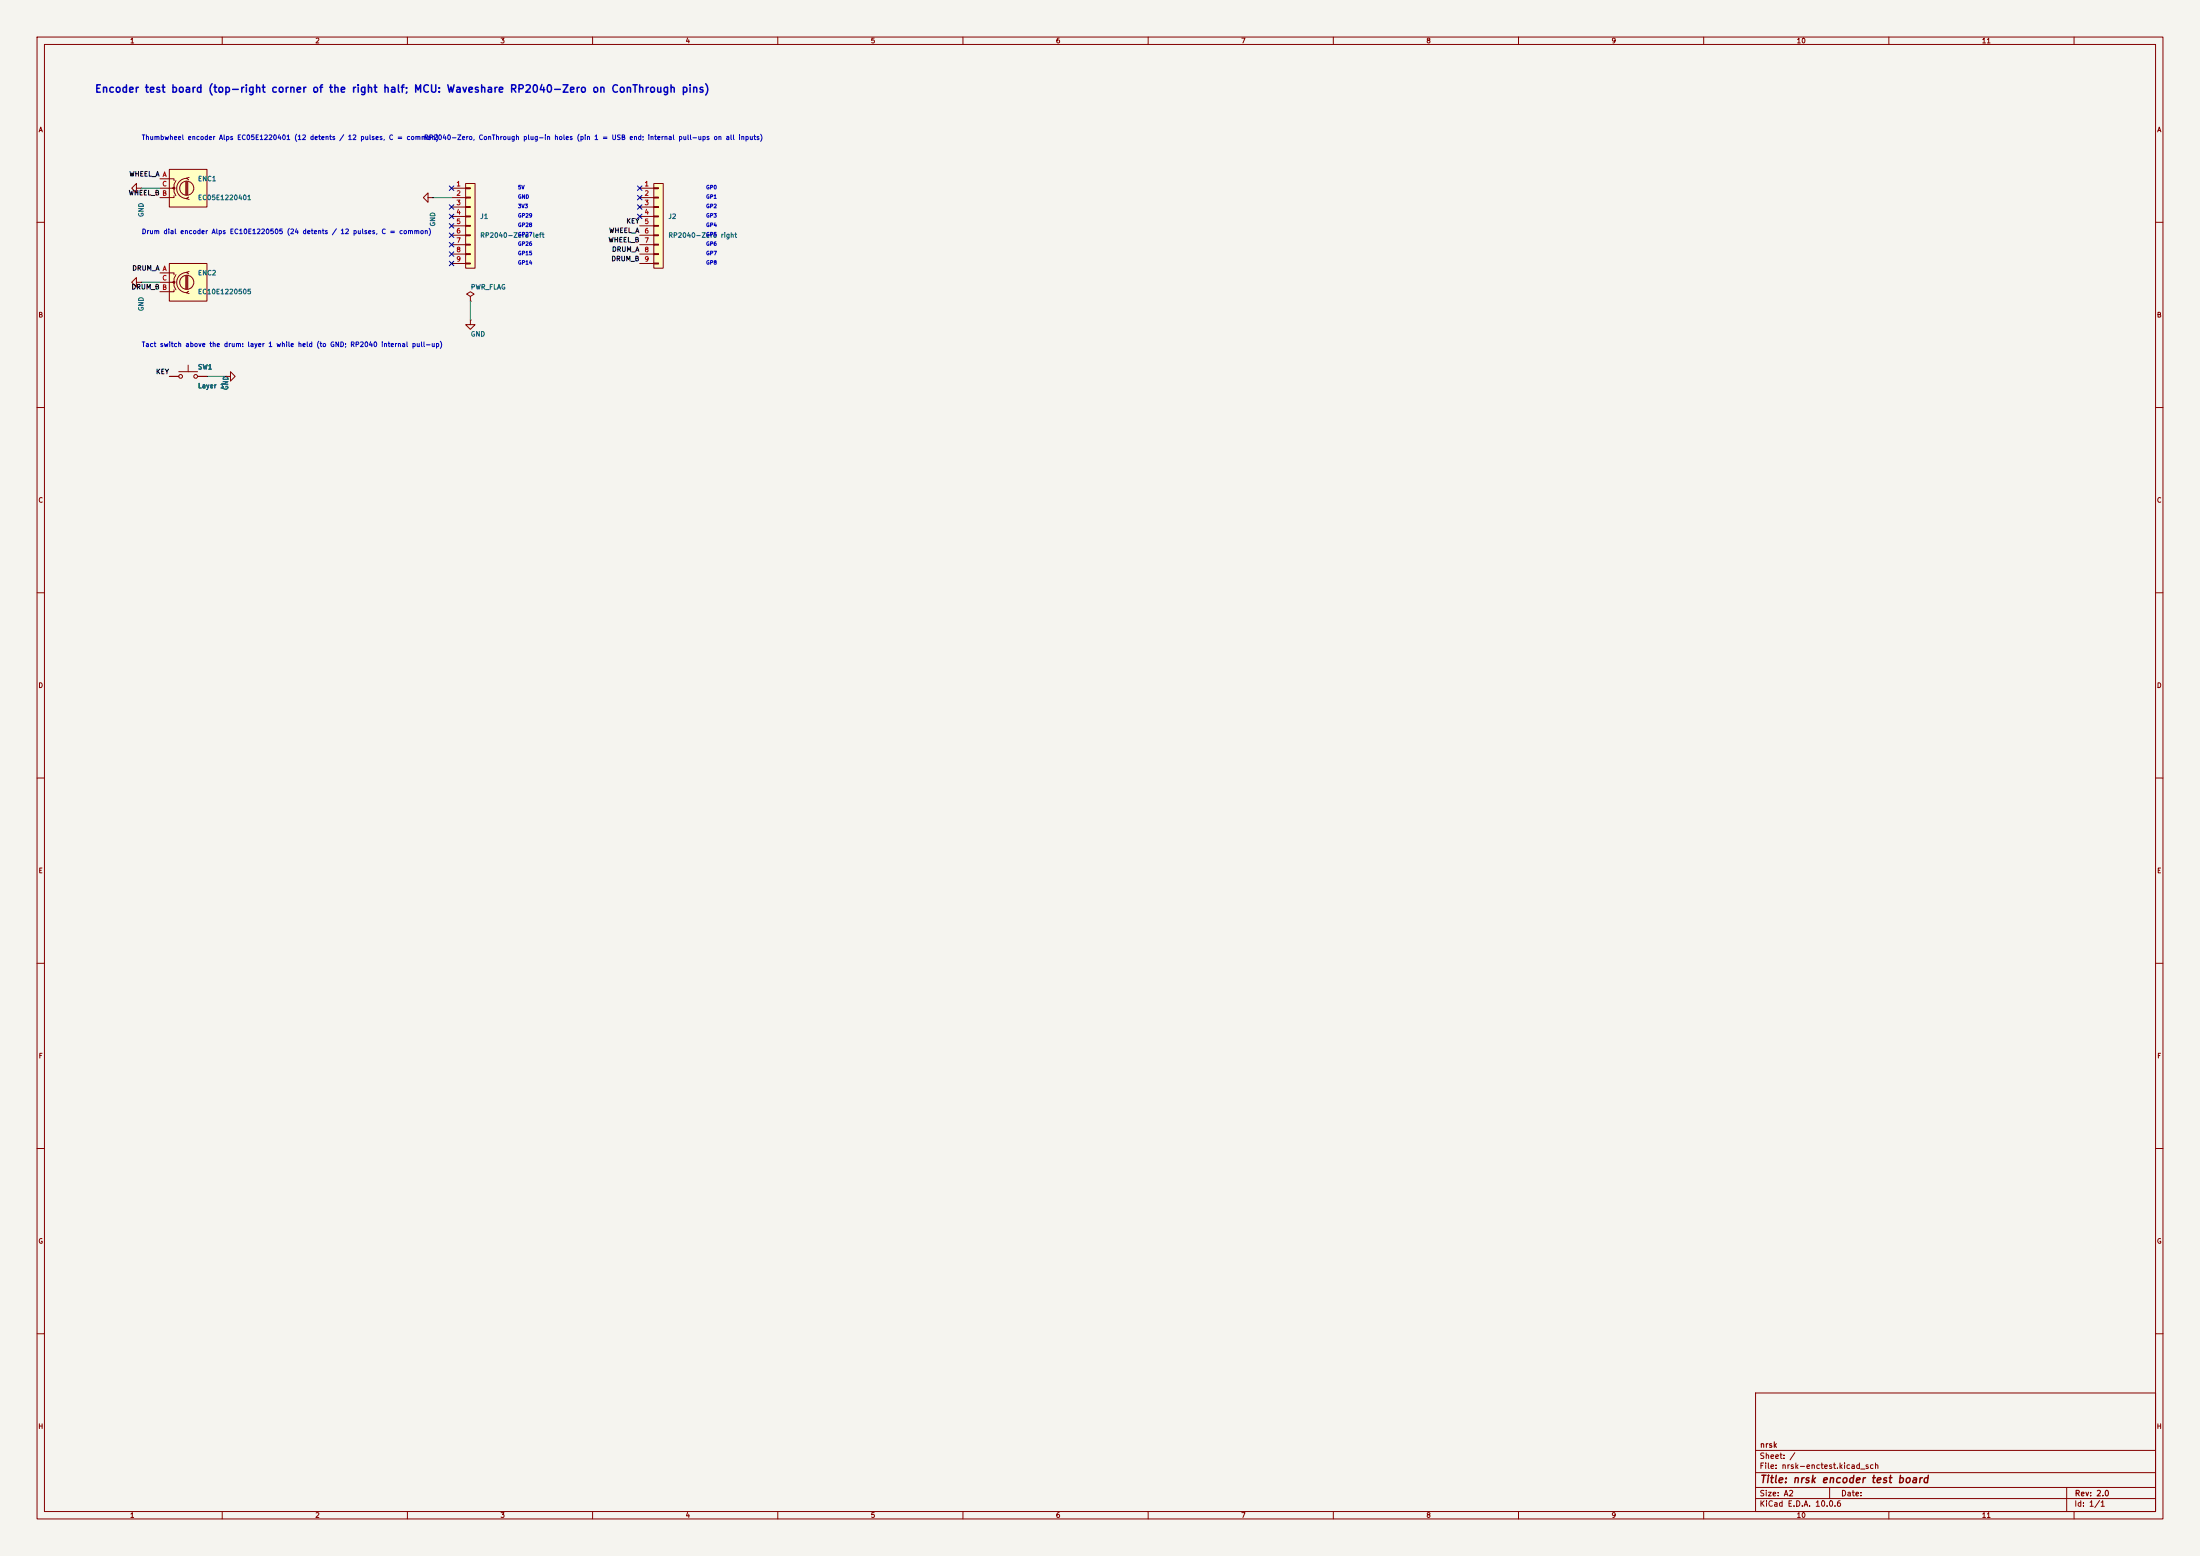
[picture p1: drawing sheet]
(kicad_sch
 (version 20250114)
 (generator "eeschema")
 (generator_version "9.0")
 (paper "A2")
 (title_block (title "nrsk encoder test board") (rev "2.0") (company "nrsk"))
 (lib_symbols
  (symbol "Device:RotaryEncoder"
  (pin_names
   (offset 0.254) (hide yes))
  (exclude_from_sim no)
  (in_bom yes)
  (on_board yes)
  (in_pos_files yes)
  (duplicate_pin_numbers_are_jumpers no)
  (property "Reference" "SW" (at 0 6.604 0) (show_name no) (do_not_autoplace no) (effects (font (size 1.27 1.27))))
  (property "Value" "RotaryEncoder" (at 0 -6.604 0) (show_name no) (do_not_autoplace no) (effects (font (size 1.27 1.27))))
  (property "Footprint" "" (at -3.81 4.064 0) (show_name no) (do_not_autoplace no) (hide yes) (effects (font (size 1.27 1.27))))
  (property "Datasheet" "" (at 0 6.604 0) (show_name no) (do_not_autoplace no) (hide yes) (effects (font (size 1.27 1.27))))
  (property "Description" "Rotary encoder, dual channel, incremental quadrate outputs" (at 0 0 0) (show_name no) (do_not_autoplace no) (hide yes) (effects (font (size 1.27 1.27))))
  (symbol "RotaryEncoder_0_1"
   (rectangle (start -5.08 5.08) (end 5.08 -5.08) (stroke (width 0.254) (type default)) (fill (type background)))
   (polyline (pts (xy -5.08 2.54) (xy -3.81 2.54) (xy -3.81 2.032)) (stroke (width 0) (type default)) (fill (type none)))
   (polyline (pts (xy -5.08 0) (xy -3.81 0) (xy -3.81 -1.016) (xy -3.302 -2.032)) (stroke (width 0) (type default)) (fill (type none)))
   (polyline (pts (xy -5.08 -2.54) (xy -3.81 -2.54) (xy -3.81 -2.032)) (stroke (width 0) (type default)) (fill (type none)))
   (polyline (pts (xy -4.318 0) (xy -3.81 0) (xy -3.81 1.016) (xy -3.302 2.032)) (stroke (width 0) (type default)) (fill (type none)))
   (circle (center -3.81 0) (radius 0.254) (stroke (width 0) (type default)) (fill (type outline)))
   (polyline (pts (xy -0.635 -1.778) (xy -0.635 1.778)) (stroke (width 0.254) (type default)) (fill (type none)))
   (circle (center -0.381 0) (radius 1.905) (stroke (width 0.254) (type default)) (fill (type none)))
   (polyline (pts (xy -0.381 -1.778) (xy -0.381 1.778)) (stroke (width 0.254) (type default)) (fill (type none)))
   (arc (start -0.381 -2.794) (mid -3.0988 -0.0635) (end -0.381 2.667) (stroke (width 0.254) (type default)) (fill (type none)))
   (polyline (pts (xy -0.127 1.778) (xy -0.127 -1.778)) (stroke (width 0.254) (type default)) (fill (type none)))
   (polyline (pts (xy 0.254 2.921) (xy -0.508 2.667) (xy 0.127 2.286)) (stroke (width 0.254) (type default)) (fill (type none)))
   (polyline (pts (xy 0.254 -3.048) (xy -0.508 -2.794) (xy 0.127 -2.413)) (stroke (width 0.254) (type default)) (fill (type none))))
  (symbol "RotaryEncoder_1_1"
   (pin passive line (at -7.62 2.54 0) (length 2.54) (name "A" (effects (font (size 1.27 1.27)))) (number "A" (effects (font (size 1.27 1.27)))))
   (pin passive line (at -7.62 -2.54 0) (length 2.54) (name "B" (effects (font (size 1.27 1.27)))) (number "B" (effects (font (size 1.27 1.27)))))
   (pin passive line (at -7.62 0 0) (length 2.54) (name "C" (effects (font (size 1.27 1.27)))) (number "C" (effects (font (size 1.27 1.27))))))
  (embedded_fonts no))
  (symbol "power:GND"
  (power global)
  (pin_numbers (hide yes))
  (pin_names
   (offset 0) (hide yes))
  (exclude_from_sim no)
  (in_bom yes)
  (on_board yes)
  (in_pos_files yes)
  (duplicate_pin_numbers_are_jumpers no)
  (property "Reference" "#PWR" (at 0 -6.35 0) (show_name no) (do_not_autoplace no) (hide yes) (effects (font (size 1.27 1.27))))
  (property "Value" "GND" (at 0 -3.81 0) (show_name no) (do_not_autoplace no) (effects (font (size 1.27 1.27))))
  (property "Footprint" "" (at 0 0 0) (show_name no) (do_not_autoplace no) (hide yes) (effects (font (size 1.27 1.27))))
  (property "Datasheet" "" (at 0 0 0) (show_name no) (do_not_autoplace no) (hide yes) (effects (font (size 1.27 1.27))))
  (property "Description" "Power symbol creates a global label with name \"GND\" , ground" (at 0 0 0) (show_name no) (do_not_autoplace no) (hide yes) (effects (font (size 1.27 1.27))))
  (symbol "GND_0_1"
   (polyline (pts (xy 0 0) (xy 0 -1.27) (xy 1.27 -1.27) (xy 0 -2.54) (xy -1.27 -1.27) (xy 0 -1.27)) (stroke (width 0) (type default)) (fill (type none))))
  (symbol "GND_1_1"
   (pin power_in line (at 0 0 270) (length 0) (name "" (effects (font (size 1.27 1.27)))) (number "1" (effects (font (size 1.27 1.27))))))
  (embedded_fonts no))
  (symbol "Switch:SW_Push"
  (pin_numbers (hide yes))
  (pin_names
   (offset 1.016) (hide yes))
  (exclude_from_sim no)
  (in_bom yes)
  (on_board yes)
  (in_pos_files yes)
  (duplicate_pin_numbers_are_jumpers no)
  (property "Reference" "SW" (at 1.27 2.54 0) (show_name no) (do_not_autoplace no) (effects (font (size 1.27 1.27)) (justify left)))
  (property "Value" "SW_Push" (at 0 -1.524 0) (show_name no) (do_not_autoplace no) (effects (font (size 1.27 1.27))))
  (property "Footprint" "" (at 0 5.08 0) (show_name no) (do_not_autoplace no) (hide yes) (effects (font (size 1.27 1.27))))
  (property "Datasheet" "" (at 0 5.08 0) (show_name no) (do_not_autoplace no) (hide yes) (effects (font (size 1.27 1.27))))
  (property "Description" "Push button switch, generic, two pins" (at 0 0 0) (show_name no) (do_not_autoplace no) (hide yes) (effects (font (size 1.27 1.27))))
  (symbol "SW_Push_0_1"
   (circle (center -2.032 0) (radius 0.508) (stroke (width 0) (type default)) (fill (type none)))
   (polyline (pts (xy 0 1.27) (xy 0 3.048)) (stroke (width 0) (type default)) (fill (type none)))
   (circle (center 2.032 0) (radius 0.508) (stroke (width 0) (type default)) (fill (type none)))
   (polyline (pts (xy 2.54 1.27) (xy -2.54 1.27)) (stroke (width 0) (type default)) (fill (type none)))
   (pin passive line (at -5.08 0 0) (length 2.54) (name "1" (effects (font (size 1.27 1.27)))) (number "1" (effects (font (size 1.27 1.27)))))
   (pin passive line (at 5.08 0 180) (length 2.54) (name "2" (effects (font (size 1.27 1.27)))) (number "2" (effects (font (size 1.27 1.27))))))
  (embedded_fonts no))
  (symbol "Connector_Generic:Conn_01x09"
  (pin_names
   (offset 1.016) (hide yes))
  (exclude_from_sim no)
  (in_bom yes)
  (on_board yes)
  (in_pos_files yes)
  (duplicate_pin_numbers_are_jumpers no)
  (property "Reference" "J" (at 0 12.7 0) (show_name no) (do_not_autoplace no) (effects (font (size 1.27 1.27))))
  (property "Value" "Conn_01x09" (at 0 -12.7 0) (show_name no) (do_not_autoplace no) (effects (font (size 1.27 1.27))))
  (property "Footprint" "" (at 0 0 0) (show_name no) (do_not_autoplace no) (hide yes) (effects (font (size 1.27 1.27))))
  (property "Datasheet" "" (at 0 0 0) (show_name no) (do_not_autoplace no) (hide yes) (effects (font (size 1.27 1.27))))
  (property "Description" "Generic connector, single row, 01x09, script generated (kicad-library-utils/schlib/autogen/connector/)" (at 0 0 0) (show_name no) (do_not_autoplace no) (hide yes) (effects (font (size 1.27 1.27))))
  (symbol "Conn_01x09_1_1"
   (rectangle (start -1.27 11.43) (end 1.27 -11.43) (stroke (width 0.254) (type default)) (fill (type background)))
   (rectangle (start -1.27 10.287) (end 0 10.033) (stroke (width 0.1524) (type default)) (fill (type none)))
   (rectangle (start -1.27 7.747) (end 0 7.493) (stroke (width 0.1524) (type default)) (fill (type none)))
   (rectangle (start -1.27 5.207) (end 0 4.953) (stroke (width 0.1524) (type default)) (fill (type none)))
   (rectangle (start -1.27 2.667) (end 0 2.413) (stroke (width 0.1524) (type default)) (fill (type none)))
   (rectangle (start -1.27 0.127) (end 0 -0.127) (stroke (width 0.1524) (type default)) (fill (type none)))
   (rectangle (start -1.27 -2.413) (end 0 -2.667) (stroke (width 0.1524) (type default)) (fill (type none)))
   (rectangle (start -1.27 -4.953) (end 0 -5.207) (stroke (width 0.1524) (type default)) (fill (type none)))
   (rectangle (start -1.27 -7.493) (end 0 -7.747) (stroke (width 0.1524) (type default)) (fill (type none)))
   (rectangle (start -1.27 -10.033) (end 0 -10.287) (stroke (width 0.1524) (type default)) (fill (type none)))
   (pin passive line (at -5.08 10.16 0) (length 3.81) (name "Pin_1" (effects (font (size 1.27 1.27)))) (number "1" (effects (font (size 1.27 1.27)))))
   (pin passive line (at -5.08 7.62 0) (length 3.81) (name "Pin_2" (effects (font (size 1.27 1.27)))) (number "2" (effects (font (size 1.27 1.27)))))
   (pin passive line (at -5.08 5.08 0) (length 3.81) (name "Pin_3" (effects (font (size 1.27 1.27)))) (number "3" (effects (font (size 1.27 1.27)))))
   (pin passive line (at -5.08 2.54 0) (length 3.81) (name "Pin_4" (effects (font (size 1.27 1.27)))) (number "4" (effects (font (size 1.27 1.27)))))
   (pin passive line (at -5.08 0 0) (length 3.81) (name "Pin_5" (effects (font (size 1.27 1.27)))) (number "5" (effects (font (size 1.27 1.27)))))
   (pin passive line (at -5.08 -2.54 0) (length 3.81) (name "Pin_6" (effects (font (size 1.27 1.27)))) (number "6" (effects (font (size 1.27 1.27)))))
   (pin passive line (at -5.08 -5.08 0) (length 3.81) (name "Pin_7" (effects (font (size 1.27 1.27)))) (number "7" (effects (font (size 1.27 1.27)))))
   (pin passive line (at -5.08 -7.62 0) (length 3.81) (name "Pin_8" (effects (font (size 1.27 1.27)))) (number "8" (effects (font (size 1.27 1.27)))))
   (pin passive line (at -5.08 -10.16 0) (length 3.81) (name "Pin_9" (effects (font (size 1.27 1.27)))) (number "9" (effects (font (size 1.27 1.27))))))
  (embedded_fonts no))
  (symbol "power:PWR_FLAG"
  (power global)
  (pin_numbers (hide yes))
  (pin_names
   (offset 0) (hide yes))
  (exclude_from_sim no)
  (in_bom yes)
  (on_board yes)
  (in_pos_files yes)
  (duplicate_pin_numbers_are_jumpers no)
  (property "Reference" "#FLG" (at 0 1.905 0) (show_name no) (do_not_autoplace no) (hide yes) (effects (font (size 1.27 1.27))))
  (property "Value" "PWR_FLAG" (at 0 3.81 0) (show_name no) (do_not_autoplace no) (effects (font (size 1.27 1.27))))
  (property "Footprint" "" (at 0 0 0) (show_name no) (do_not_autoplace no) (hide yes) (effects (font (size 1.27 1.27))))
  (property "Datasheet" "" (at 0 0 0) (show_name no) (do_not_autoplace no) (hide yes) (effects (font (size 1.27 1.27))))
  (property "Description" "Special symbol for telling ERC where power comes from" (at 0 0 0) (show_name no) (do_not_autoplace no) (hide yes) (effects (font (size 1.27 1.27))))
  (symbol "PWR_FLAG_0_0"
   (pin power_out line (at 0 0 90) (length 0) (name "" (effects (font (size 1.27 1.27)))) (number "1" (effects (font (size 1.27 1.27))))))
  (symbol "PWR_FLAG_0_1"
   (polyline (pts (xy 0 0) (xy 0 1.27) (xy -1.016 1.905) (xy 0 2.54) (xy 1.016 1.905) (xy 0 1.27)) (stroke (width 0) (type default)) (fill (type none))))
  (embedded_fonts no)))
 (text "Encoder test board (top-right corner of the right half; MCU: Waveshare RP2040-Zero on ConThrough pins)" (exclude_from_sim no) (at 25.40 25.40 0) (effects (font (size 2.0 2.0) (bold yes)) (justify left bottom)))
 (text "Thumbwheel encoder Alps EC05E1220401 (12 detents / 12 pulses, C = common)" (exclude_from_sim no) (at 38.10 38.10 0) (effects (font (size 1.27 1.27) (bold yes)) (justify left bottom)))
 (symbol (lib_id "Device:RotaryEncoder") (at 50.80 50.80 0) (unit 1) (exclude_from_sim no) (in_bom yes) (on_board yes) (dnp no)
  (property "Reference" "ENC1" (at 53.34 48.26 0) (effects (font (size 1.27 1.27)) (justify left)))
  (property "Value" "EC05E1220401" (at 53.34 53.34 0) (effects (font (size 1.27 1.27)) (justify left)))
  (property "Footprint" "nrsk:Alps_EC05E1220401" (at 50.80 50.80 0) (effects (font (size 1.27 1.27)) (hide yes)))
  (property "Datasheet" "" (at 50.80 50.80 0) (effects (font (size 1.27 1.27)) (hide yes))) (pin "A") (pin "B") (pin "C"))
 (label "WHEEL_A" (at 43.18 48.26 180) (effects (font (size 1.27 1.27)) (justify right bottom)))
 (label "WHEEL_B" (at 43.18 53.34 180) (effects (font (size 1.27 1.27)) (justify right bottom)))
 (wire (pts (xy 43.18 50.80) (xy 38.10 50.80)) (stroke (width 0) (type default)))
 (symbol (lib_id "power:GND") (at 38.10 50.80 270) (unit 1) (exclude_from_sim no) (in_bom no) (on_board no) (dnp no)
  (property "Reference" "#PWR001" (at 38.10 50.80 0) (effects (font (size 1.27 1.27)) (justify left) (hide yes)))
  (property "Value" "GND" (at 38.10 54.61 0) (effects (font (size 1.27 1.27)) (justify left)))
  (property "Footprint" "" (at 38.10 50.80 0) (effects (font (size 1.27 1.27)) (hide yes)))
  (property "Datasheet" "" (at 38.10 50.80 0) (effects (font (size 1.27 1.27)) (hide yes))) (pin "1"))
 (text "Drum dial encoder Alps EC10E1220505 (24 detents / 12 pulses, C = common)" (exclude_from_sim no) (at 38.10 63.50 0) (effects (font (size 1.27 1.27) (bold yes)) (justify left bottom)))
 (symbol (lib_id "Device:RotaryEncoder") (at 50.80 76.20 0) (unit 1) (exclude_from_sim no) (in_bom yes) (on_board yes) (dnp no)
  (property "Reference" "ENC2" (at 53.34 73.66 0) (effects (font (size 1.27 1.27)) (justify left)))
  (property "Value" "EC10E1220505" (at 53.34 78.74 0) (effects (font (size 1.27 1.27)) (justify left)))
  (property "Footprint" "nrsk:Alps_EC10E" (at 50.80 76.20 0) (effects (font (size 1.27 1.27)) (hide yes)))
  (property "Datasheet" "" (at 50.80 76.20 0) (effects (font (size 1.27 1.27)) (hide yes))) (pin "A") (pin "B") (pin "C"))
 (label "DRUM_A" (at 43.18 73.66 180) (effects (font (size 1.27 1.27)) (justify right bottom)))
 (label "DRUM_B" (at 43.18 78.74 180) (effects (font (size 1.27 1.27)) (justify right bottom)))
 (wire (pts (xy 43.18 76.20) (xy 38.10 76.20)) (stroke (width 0) (type default)))
 (symbol (lib_id "power:GND") (at 38.10 76.20 270) (unit 1) (exclude_from_sim no) (in_bom no) (on_board no) (dnp no)
  (property "Reference" "#PWR002" (at 38.10 76.20 0) (effects (font (size 1.27 1.27)) (justify left) (hide yes)))
  (property "Value" "GND" (at 38.10 80.01 0) (effects (font (size 1.27 1.27)) (justify left)))
  (property "Footprint" "" (at 38.10 76.20 0) (effects (font (size 1.27 1.27)) (hide yes)))
  (property "Datasheet" "" (at 38.10 76.20 0) (effects (font (size 1.27 1.27)) (hide yes))) (pin "1"))
 (text "Tact switch above the drum: layer 1 while held (to GND; RP2040 internal pull-up)" (exclude_from_sim no) (at 38.10 93.98 0) (effects (font (size 1.27 1.27) (bold yes)) (justify left bottom)))
 (symbol (lib_id "Switch:SW_Push") (at 50.80 101.60 0) (unit 1) (exclude_from_sim no) (in_bom yes) (on_board yes) (dnp no)
  (property "Reference" "SW1" (at 53.34 99.06 0) (effects (font (size 1.27 1.27)) (justify left)))
  (property "Value" "Layer 1" (at 53.34 104.14 0) (effects (font (size 1.27 1.27)) (justify left)))
  (property "Footprint" "Button_Switch_THT:SW_PUSH_6mm_H9.5mm" (at 50.80 101.60 0) (effects (font (size 1.27 1.27)) (hide yes)))
  (property "Datasheet" "" (at 50.80 101.60 0) (effects (font (size 1.27 1.27)) (hide yes))) (pin "1") (pin "2"))
 (label "KEY" (at 45.72 101.60 180) (effects (font (size 1.27 1.27)) (justify right bottom)))
 (wire (pts (xy 55.88 101.60) (xy 60.96 101.60)) (stroke (width 0) (type default)))
 (symbol (lib_id "power:GND") (at 60.96 101.60 90) (unit 1) (exclude_from_sim no) (in_bom no) (on_board no) (dnp no)
  (property "Reference" "#PWR003" (at 60.96 101.60 0) (effects (font (size 1.27 1.27)) (justify left) (hide yes)))
  (property "Value" "GND" (at 60.96 105.41 0) (effects (font (size 1.27 1.27)) (justify left)))
  (property "Footprint" "" (at 60.96 101.60 0) (effects (font (size 1.27 1.27)) (hide yes)))
  (property "Datasheet" "" (at 60.96 101.60 0) (effects (font (size 1.27 1.27)) (hide yes))) (pin "1"))
 (text "RP2040-Zero, ConThrough plug-in holes (pin 1 = USB end; internal pull-ups on all inputs)" (exclude_from_sim no) (at 114.30 38.10 0) (effects (font (size 1.27 1.27) (bold yes)) (justify left bottom)))
 (text "5V" (exclude_from_sim no) (at 139.70 51.40 0) (effects (font (size 1.0 1.0) (bold yes)) (justify left bottom)))
 (text "GND" (exclude_from_sim no) (at 139.70 53.94 0) (effects (font (size 1.0 1.0) (bold yes)) (justify left bottom)))
 (text "3V3" (exclude_from_sim no) (at 139.70 56.48 0) (effects (font (size 1.0 1.0) (bold yes)) (justify left bottom)))
 (text "GP29" (exclude_from_sim no) (at 139.70 59.02 0) (effects (font (size 1.0 1.0) (bold yes)) (justify left bottom)))
 (text "GP28" (exclude_from_sim no) (at 139.70 61.56 0) (effects (font (size 1.0 1.0) (bold yes)) (justify left bottom)))
 (text "GP27" (exclude_from_sim no) (at 139.70 64.10 0) (effects (font (size 1.0 1.0) (bold yes)) (justify left bottom)))
 (text "GP26" (exclude_from_sim no) (at 139.70 66.64 0) (effects (font (size 1.0 1.0) (bold yes)) (justify left bottom)))
 (text "GP15" (exclude_from_sim no) (at 139.70 69.18 0) (effects (font (size 1.0 1.0) (bold yes)) (justify left bottom)))
 (text "GP14" (exclude_from_sim no) (at 139.70 71.72 0) (effects (font (size 1.0 1.0) (bold yes)) (justify left bottom)))
 (symbol (lib_id "Connector_Generic:Conn_01x09") (at 127.00 60.96 0) (unit 1) (exclude_from_sim no) (in_bom yes) (on_board yes) (dnp no)
  (property "Reference" "J1" (at 129.54 58.42 0) (effects (font (size 1.27 1.27)) (justify left)))
  (property "Value" "RP2040-Zero left" (at 129.54 63.50 0) (effects (font (size 1.27 1.27)) (justify left)))
  (property "Footprint" "nrsk:ConThrough_1x09_P2.54mm_Contact" (at 127.00 60.96 0) (effects (font (size 1.27 1.27)) (hide yes)))
  (property "Datasheet" "" (at 127.00 60.96 0) (effects (font (size 1.27 1.27)) (hide yes))) (pin "1") (pin "2") (pin "3") (pin "4") (pin "5") (pin "6") (pin "7") (pin "8") (pin "9"))
 (no_connect (at 121.92 50.80))
 (wire (pts (xy 121.92 53.34) (xy 116.84 53.34)) (stroke (width 0) (type default)))
 (symbol (lib_id "power:GND") (at 116.84 53.34 270) (unit 1) (exclude_from_sim no) (in_bom no) (on_board no) (dnp no)
  (property "Reference" "#PWR004" (at 116.84 53.34 0) (effects (font (size 1.27 1.27)) (justify left) (hide yes)))
  (property "Value" "GND" (at 116.84 57.15 0) (effects (font (size 1.27 1.27)) (justify left)))
  (property "Footprint" "" (at 116.84 53.34 0) (effects (font (size 1.27 1.27)) (hide yes)))
  (property "Datasheet" "" (at 116.84 53.34 0) (effects (font (size 1.27 1.27)) (hide yes))) (pin "1"))
 (no_connect (at 121.92 55.88))
 (no_connect (at 121.92 58.42))
 (no_connect (at 121.92 60.96))
 (no_connect (at 121.92 63.50))
 (no_connect (at 121.92 66.04))
 (no_connect (at 121.92 68.58))
 (no_connect (at 121.92 71.12))
 (text "GP0" (exclude_from_sim no) (at 190.50 51.40 0) (effects (font (size 1.0 1.0) (bold yes)) (justify left bottom)))
 (text "GP1" (exclude_from_sim no) (at 190.50 53.94 0) (effects (font (size 1.0 1.0) (bold yes)) (justify left bottom)))
 (text "GP2" (exclude_from_sim no) (at 190.50 56.48 0) (effects (font (size 1.0 1.0) (bold yes)) (justify left bottom)))
 (text "GP3" (exclude_from_sim no) (at 190.50 59.02 0) (effects (font (size 1.0 1.0) (bold yes)) (justify left bottom)))
 (text "GP4" (exclude_from_sim no) (at 190.50 61.56 0) (effects (font (size 1.0 1.0) (bold yes)) (justify left bottom)))
 (text "GP5" (exclude_from_sim no) (at 190.50 64.10 0) (effects (font (size 1.0 1.0) (bold yes)) (justify left bottom)))
 (text "GP6" (exclude_from_sim no) (at 190.50 66.64 0) (effects (font (size 1.0 1.0) (bold yes)) (justify left bottom)))
 (text "GP7" (exclude_from_sim no) (at 190.50 69.18 0) (effects (font (size 1.0 1.0) (bold yes)) (justify left bottom)))
 (text "GP8" (exclude_from_sim no) (at 190.50 71.72 0) (effects (font (size 1.0 1.0) (bold yes)) (justify left bottom)))
 (symbol (lib_id "Connector_Generic:Conn_01x09") (at 177.80 60.96 0) (unit 1) (exclude_from_sim no) (in_bom yes) (on_board yes) (dnp no)
  (property "Reference" "J2" (at 180.34 58.42 0) (effects (font (size 1.27 1.27)) (justify left)))
  (property "Value" "RP2040-Zero right" (at 180.34 63.50 0) (effects (font (size 1.27 1.27)) (justify left)))
  (property "Footprint" "nrsk:ConThrough_1x09_P2.54mm_Contact" (at 177.80 60.96 0) (effects (font (size 1.27 1.27)) (hide yes)))
  (property "Datasheet" "" (at 177.80 60.96 0) (effects (font (size 1.27 1.27)) (hide yes))) (pin "1") (pin "2") (pin "3") (pin "4") (pin "5") (pin "6") (pin "7") (pin "8") (pin "9"))
 (no_connect (at 172.72 50.80))
 (no_connect (at 172.72 53.34))
 (no_connect (at 172.72 55.88))
 (no_connect (at 172.72 58.42))
 (label "KEY" (at 172.72 60.96 180) (effects (font (size 1.27 1.27)) (justify right bottom)))
 (label "WHEEL_A" (at 172.72 63.50 180) (effects (font (size 1.27 1.27)) (justify right bottom)))
 (label "WHEEL_B" (at 172.72 66.04 180) (effects (font (size 1.27 1.27)) (justify right bottom)))
 (label "DRUM_A" (at 172.72 68.58 180) (effects (font (size 1.27 1.27)) (justify right bottom)))
 (label "DRUM_B" (at 172.72 71.12 180) (effects (font (size 1.27 1.27)) (justify right bottom)))
 (symbol (lib_id "power:PWR_FLAG") (at 127.00 81.28 0) (unit 1) (exclude_from_sim no) (in_bom no) (on_board no) (dnp no)
  (property "Reference" "#FLG005" (at 127.00 81.28 0) (effects (font (size 1.27 1.27)) (justify left) (hide yes)))
  (property "Value" "PWR_FLAG" (at 127.00 77.47 0) (effects (font (size 1.27 1.27)) (justify left)))
  (property "Footprint" "" (at 127.00 81.28 0) (effects (font (size 1.27 1.27)) (hide yes)))
  (property "Datasheet" "" (at 127.00 81.28 0) (effects (font (size 1.27 1.27)) (hide yes))) (pin "1"))
 (wire (pts (xy 127.00 81.28) (xy 127.00 86.36)) (stroke (width 0) (type default)))
 (symbol (lib_id "power:GND") (at 127.00 86.36 0) (unit 1) (exclude_from_sim no) (in_bom no) (on_board no) (dnp no)
  (property "Reference" "#PWR006" (at 127.00 86.36 0) (effects (font (size 1.27 1.27)) (justify left) (hide yes)))
  (property "Value" "GND" (at 127.00 90.17 0) (effects (font (size 1.27 1.27)) (justify left)))
  (property "Footprint" "" (at 127.00 86.36 0) (effects (font (size 1.27 1.27)) (hide yes)))
  (property "Datasheet" "" (at 127.00 86.36 0) (effects (font (size 1.27 1.27)) (hide yes))) (pin "1"))
 (sheet_instances (path "" (page "1")))
 (embedded_fonts no))
